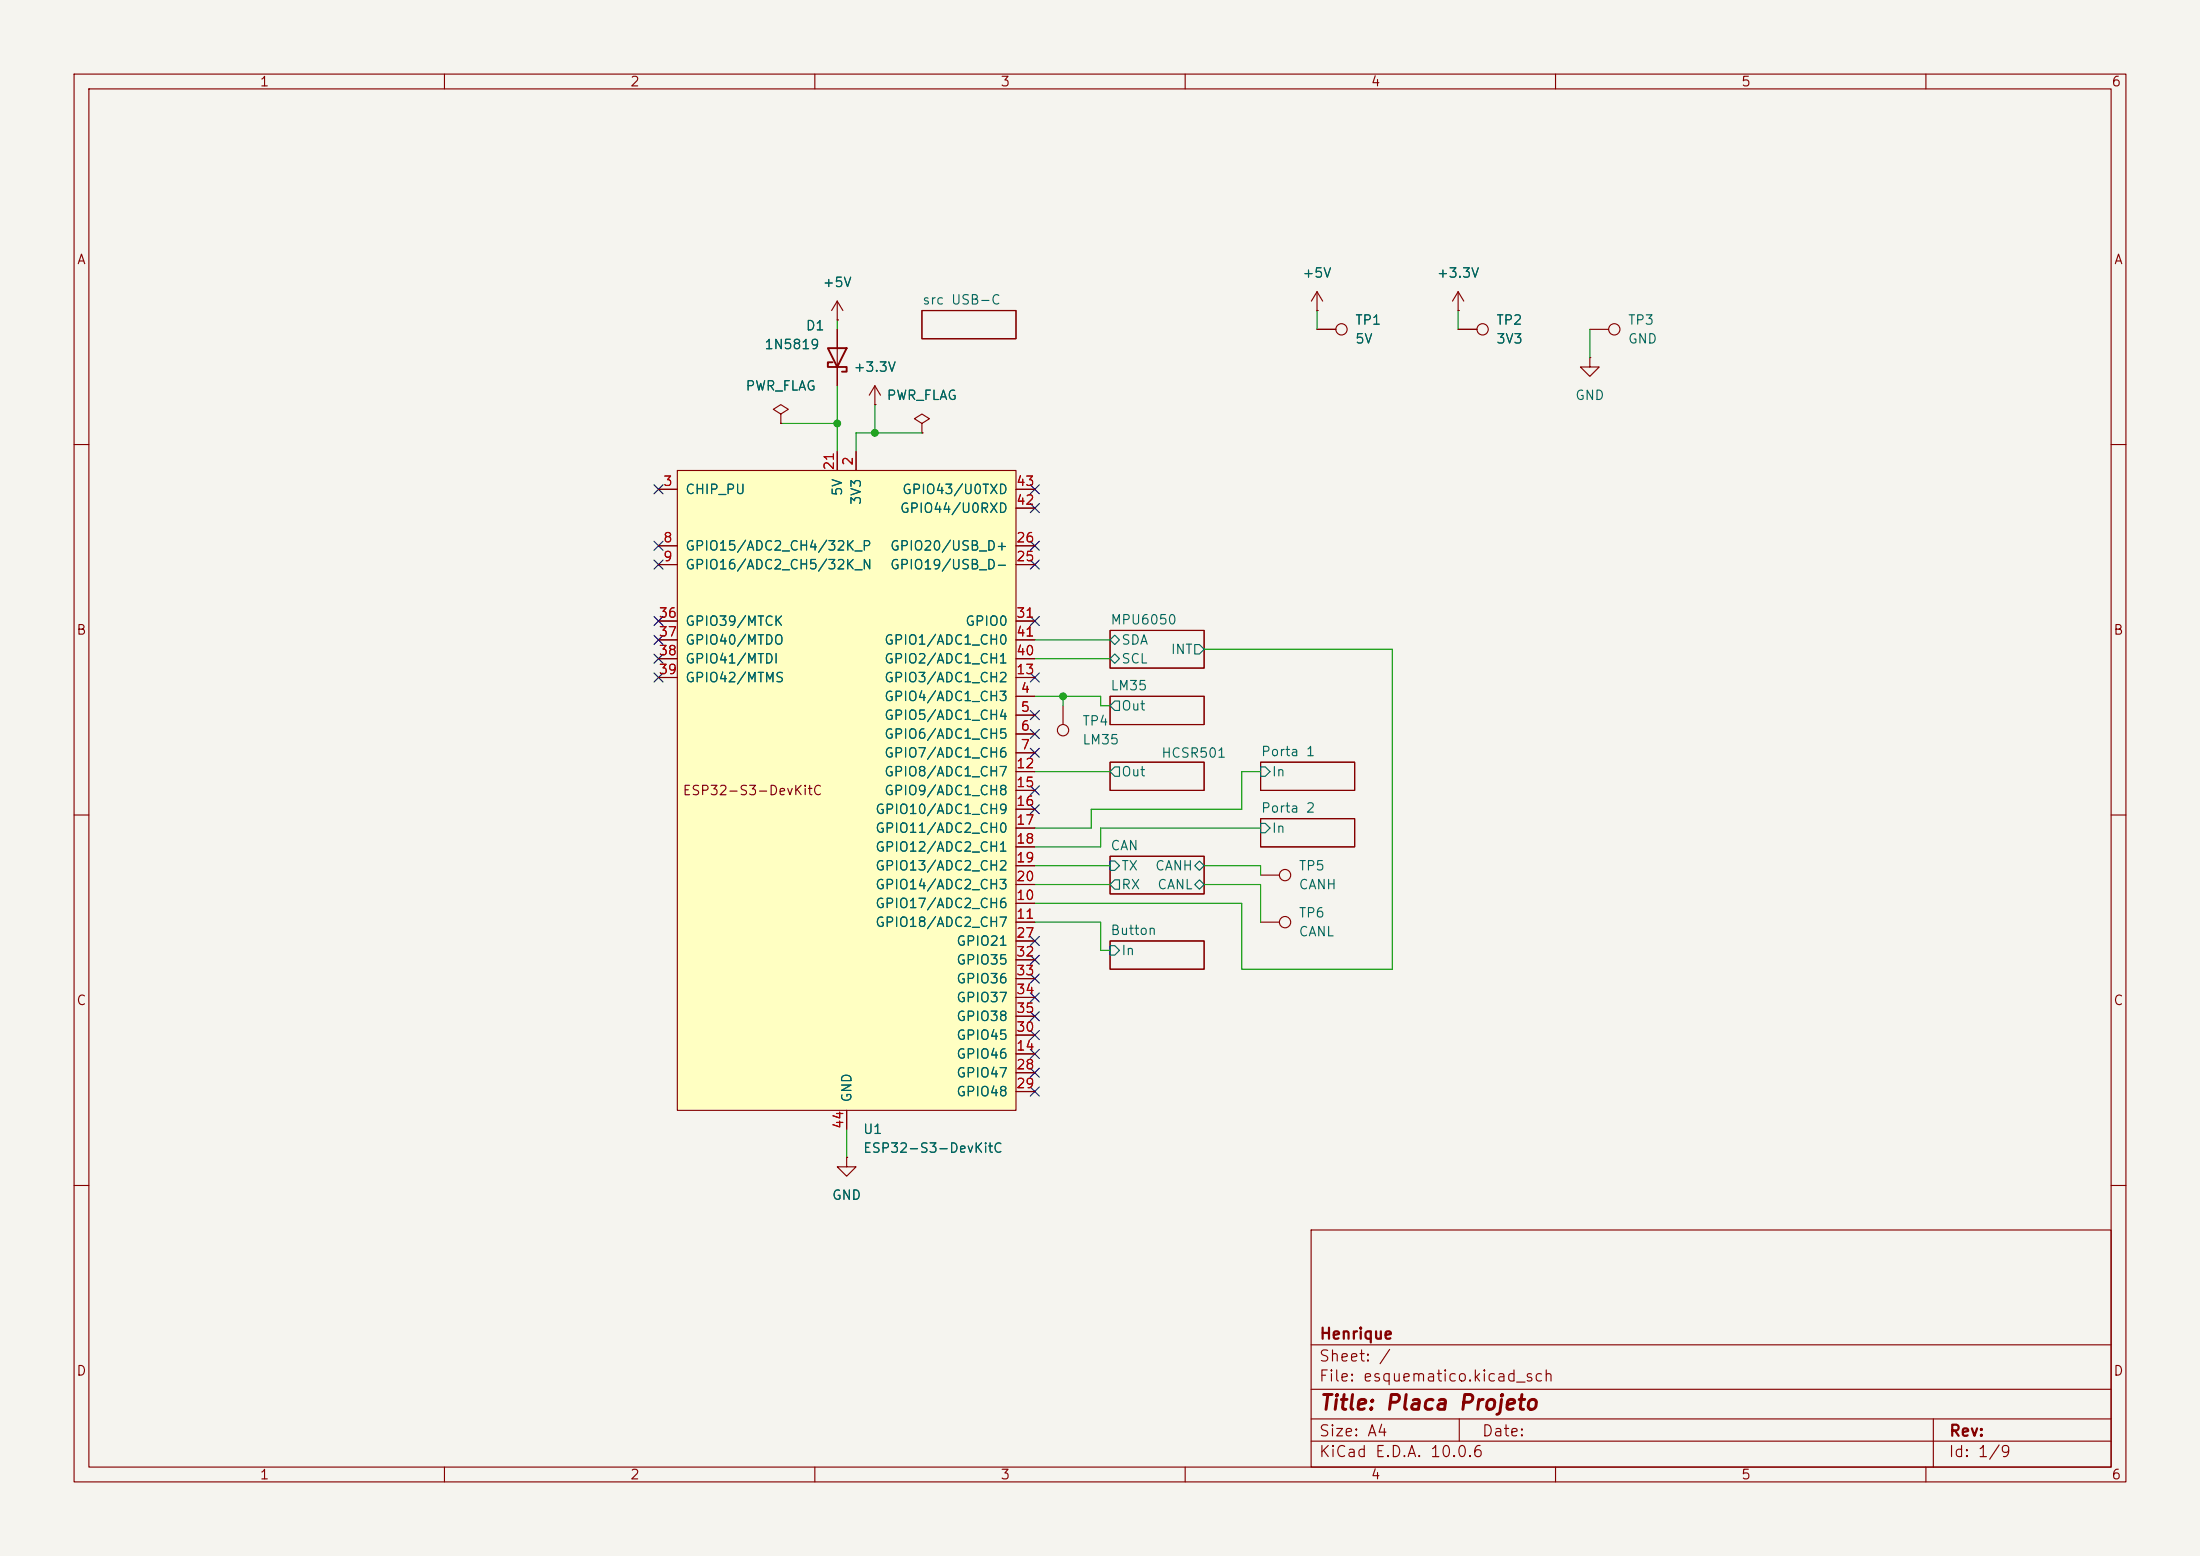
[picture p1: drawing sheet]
<svg xmlns="http://www.w3.org/2000/svg" width="297mm" height="210mm" viewBox="0 0 297 210" stroke-linecap="round" stroke-linejoin="round" font-family="sans-serif">
<path d="M0 0h297v210h-297z" fill="#f5f4ef" stroke="#f5f4ef" stroke-width=".14"/>
<g fill="none" stroke="#840000" stroke-width=".15">
<path d="M10 10h277v190h-277zM12 12h273v186h-273zM60 10v2M110 10v2M160 10v2M210 10v2M260 10v2M105.4 55.9l1-.7-1-.6-1 .6 1 .7v1.3M105.4 57.2h.1M113 43.2h.1M113 40.6l-.7 1.3M113 40.6l.8 1.3"/>
<path d="M113 40.6v2.6M124.5 41.9h12.7v3.8h-12.7zM214.6 44.5h2.6M10 60h2M285 60h2M149.9 85.1h12.7v5.1h-12.7zM149.9 94h12.7v3.8h-12.7zM10 110h2M149.9 102.9h12.7v3.8h-12.7zM149.9 115.6h12.7v5.1h-12.7zM170.2 110.5h12.7v3.8h-12.7zM170.2 102.9h12.7v3.8h-12.7z"/>
<path d="M170.2 118.1h2.5M285 110h2M149.9 127h12.7v3.8h-12.7zM170.2 124.5h2.5M10 160h2M177 166h108v32h-108zM285 160h2M60 198v2M110 198v2M160 198v2M177 194.5h108M177 191.5h108"/>
<path d="M177 187.5h108M177 181.5h108M197 191.5v3M210 198v2M260 198v2M261 191.5v6.5"/>
<circle cx="217.9" cy="44.4" r=".76"/>
<circle cx="173.5" cy="118.1" r=".76"/>
<circle cx="173.5" cy="124.5" r=".76"/>
</g>
<path d="M149.9 88.9l.6-.6 .6 .6-.6 .6zM149.9 86.4l.6-.7 .6 .7-.6 .6zM150.5 94.6h.6v1.3h-.6l-.6-.6zM161.3 87h.6l.7 .6-.7 .7h-.6zM149.9 116.2h.6l.6 .6-.6 .7h-.6zM150.5 103.5h.6v1.3h-.6l-.6-.7zM150.5 118.7h.6v1.3h-.6l-.6-.6zM161.3 116.8l.6-.6 .7 .6-.7 .7zM161.9 118.7l.7 .7-.7 .6-.6-.6zM170.2 111.1h.6l.6 .7-.6 .6h-.6zM170.2 103.5h.6l.6 .6-.6 .7h-.6zM149.9 127.6h.6l.6 .7-.6 .6h-.6z" fill="none" stroke="#006464" stroke-width=".15"/>
<path d="M91.4 63.5h45.8v86.4h-45.8z" fill="#ffffc2"/>
<g fill="none" stroke="#840000" stroke-width=".15">
<path d="M177.8 39.4l-.8 1.2M177.8 39.4l.8 1.2M177.8 39.4v2.5M196.8 39.4l-.7 1.2M196.8 39.4l.8 1.2M196.8 39.4v2.5M105.4 57.2h.1M113 43.2h.1M113 44.5v7.6M118.1 54.6h.1M118.1 52.1l-.8 1.2M118.1 52.1l.8 1.2"/>
<path d="M118.1 52.1v2.5M124.5 57.2l1-.7-1-.6-1.1 .6 1.1 .7v1.2M124.5 58.4h.1M177.8 41.9h.1M177.8 44.5h2.5M196.8 41.9h.1M196.8 44.5h2.6M214.6 48.3v1.2h1.3l-1.3 1.3-1.2-1.3h1.2M214.6 48.3h.1M88.9 66h2.5M88.9 73.7h2.5M88.9 76.2h2.5"/>
<path d="M91.4 63.5h45.8v86.4h-45.8zM113 61v2.5M115.6 61v2.5M137.2 68.6h2.5M137.2 66h2.5M137.2 73.7h2.5M137.2 76.2h2.5M88.9 91.4h2.5M88.9 88.9h2.5M88.9 86.4h2.5M88.9 83.8h2.5M137.2 91.4h2.5"/>
<path d="M137.2 88.9h2.5M137.2 86.4h2.5M137.2 94h2.5M137.2 96.5h2.5M137.2 99.1h2.5M137.2 83.8h2.5M143.5 95.3v2.5M137.2 116.8h2.5M137.2 101.6h2.5M137.2 104.1h2.5M137.2 106.7h2.5M137.2 109.2h2.5"/>
<path d="M137.2 111.8h2.5M137.2 114.3h2.5M137.2 119.4h2.5M137.2 121.9h2.5M137.2 124.5h2.5M137.2 127h2.5M137.2 139.7h2.5M137.2 129.5h2.5M137.2 132.1h2.5M137.2 134.6h2.5M137.2 137.2h2.5M114.3 156.2v1.3h1.3l-1.3 1.3-1.3-1.3h1.3"/>
<path d="M114.3 156.2h.1M114.3 149.9v2.5M137.2 142.2h2.5M137.2 144.8h2.5M137.2 147.3h2.5"/>
<circle cx="181.1" cy="44.4" r=".76"/>
<circle cx="200.2" cy="44.4" r=".76"/>
<circle cx="143.5" cy="98.6" r=".76"/>
</g>
<path d="M111.8 47h2.5l-1.3 2.5zM112.4 48.9h-.6v.6h2.5v.7h-.6" fill="none" stroke="#840000" stroke-width=".25"/>
<g fill="none" stroke="#009600" stroke-width=".15">
<path d="M105.4 57.2h7.6M113 43.2v1.3M113 52.1v8.9M118.1 54.6v3.8M124.5 58.4h-8.9v2.6M177.8 41.9v2.6M196.8 41.9v2.6M214.6 44.5v3.8M139.7 94h8.9v1.3h1.3M139.7 86.4h10.2M139.7 88.9h10.2M143.5 94v1.3"/>
<path d="M162.6 87.6h25.4v43.2h-20.4v-8.9h-27.9M139.7 104.1h10.2M139.7 116.8h10.2M139.7 119.4h10.2M162.6 116.8h7.6v1.3M162.6 119.4h7.6v5.1M170.2 104.1h-2.6v5.1h-20.3v2.6h-7.6M170.2 111.8h-21.6v2.5h-8.9M139.7 124.5h8.9v3.8h1.3M114.3 152.4v3.8"/>
</g>
<g fill="none" stroke="#000084" stroke-width=".15">
<path d="M88.3 73.1l1.2 1.2M88.3 65.4l1.2 1.2M88.3 75.6l1.2 1.2M89.5 73.1l-1.2 1.2M89.5 65.4l-1.2 1.2M89.5 75.6l-1.2 1.2M139.1 75.6l1.2 1.2M139.1 68l1.2 1.2M139.1 65.4l1.2 1.2M139.1 73.1l1.2 1.2M140.3 75.6l-1.2 1.2M140.3 68l-1.2 1.2"/>
<path d="M140.3 65.4l-1.2 1.2M140.3 73.1l-1.2 1.2M88.3 85.8l1.2 1.2M88.3 88.3l1.2 1.2M88.3 90.8l1.2 1.2M88.3 83.2l1.2 1.2M89.5 85.8l-1.2 1.2M89.5 88.3l-1.2 1.2M89.5 90.8l-1.2 1.2M89.5 83.2l-1.2 1.2M139.1 90.8l1.2 1.2M139.1 83.2l1.2 1.2"/>
<path d="M139.1 98.5l1.2 1.2M139.1 95.9l1.2 1.2M140.3 90.8l-1.2 1.2M140.3 83.2l-1.2 1.2M140.3 98.5l-1.2 1.2M140.3 95.9l-1.2 1.2M139.1 108.6l1.2 1.2M139.1 101l1.2 1.2M139.1 106.1l1.2 1.2M140.3 108.6l-1.2 1.2M140.3 101l-1.2 1.2M140.3 106.1l-1.2 1.2"/>
<path d="M139.1 126.4l1.2 1.2M139.1 134l1.2 1.2M139.1 128.9l1.2 1.2M139.1 139.1l1.2 1.2M139.1 131.5l1.2 1.2M139.1 136.6l1.2 1.2M140.3 126.4l-1.2 1.2M140.3 134l-1.2 1.2M140.3 128.9l-1.2 1.2M140.3 139.1l-1.2 1.2M140.3 131.5l-1.2 1.2M140.3 136.6l-1.2 1.2"/>
<path d="M139.1 144.2l1.2 1.2M139.1 146.7l1.2 1.2M139.1 141.6l1.2 1.2M140.3 144.2l-1.2 1.2M140.3 146.7l-1.2 1.2M140.3 141.6l-1.2 1.2"/>
</g>
<g fill="#009600" stroke="#009600" stroke-width=".14">
<circle cx="118.1" cy="58.4" r=".46"/>
<circle cx="113" cy="57.2" r=".46"/>
<circle cx="143.5" cy="94" r=".46"/>
</g>
<text font-size="2" fill="#840000" x="178" y="190.8">Title: Placa Projeto</text>
<g font-size="1.5" fill="#840000">
<text x="178" y="184.1">Sheet: /</text>
<text x="178" y="181.1">Henrique</text>
<text x="178" y="186.8">File: esquematico.kicad_sch</text>
<text x="178" y="197">KiCad E.D.A. 10.0.6</text>
<text x="178" y="194.2">Size: A4</text>
<text x="200" y="194.2">Date:</text>
<text x="263" y="197">Id: 1/9</text>
<text x="263" y="194.2">Rev:</text>
</g>
<g font-size="1.3" fill="#840000">
<text x="35" y="12">1</text>
<text x="85" y="12">2</text>
<text x="135" y="12">3</text>
<text x="185" y="12">4</text>
<text x="235" y="12">5</text>
<text x="285" y="12">6</text>
<text x="10.3" y="36">A</text>
<text x="285.3" y="36">A</text>
<text x="10.2" y="86">B</text>
<text x="285.2" y="86">B</text>
<text x="92.1" y="107.6">ESP32-S3-DevKitC</text>
<text x="10.2" y="136">C</text>
<text x="285.2" y="136">C</text>
<text x="10.2" y="186">D</text>
<text x="285.2" y="186">D</text>
<text x="35" y="200">1</text>
<text x="85" y="200">2</text>
<text x="135" y="200">3</text>
<text x="185" y="200">4</text>
<text x="235" y="200">5</text>
<text x="285" y="200">6</text>
</g>
<g font-size="1.3" fill="#006464">
<text x="111" y="39.1">+5V</text>
<text x="124.4" y="41.4">src USB-C</text>
<text x="175.7" y="37.8">+5V</text>
<text x="193.9" y="37.8">+3.3V</text>
<text x="103.1" y="47.4">1N5819</text>
<text x="108.7" y="44.9">D1</text>
<text x="182.9" y="44.1">TP1</text>
<text x="182.9" y="46.7">5V</text>
<text x="201.9" y="44.1">TP2</text>
<text x="201.9" y="46.7">3V3</text>
<text x="219.7" y="44.1">TP3</text>
<text x="219.7" y="46.7">GND</text>
<text x="100.6" y="53">PWR_FLAG</text>
<text x="115.1" y="50.5">+3.3V</text>
<text x="119.6" y="54.3">PWR_FLAG</text>
<text x="212.6" y="54.3">GND</text>
<text x="92.4" y="67">CHIP_PU</text>
<text x="114" y="67" transform="rotate(-90 114 67)">5V</text>
<text x="116.5" y="68.3" transform="rotate(-90 116.5 68.3)">3V3</text>
<text x="121.4" y="69.5">GPIO44/U0RXD</text>
<text x="121.7" y="67">GPIO43/U0TXD</text>
<text x="92.4" y="74.6">GPIO15/ADC2_CH4/32K_P</text>
<text x="92.4" y="77.2">GPIO16/ADC2_CH5/32K_N</text>
<text x="120.1" y="77.2">GPIO19/USB_D-</text>
<text x="120.1" y="74.6">GPIO20/USB_D+</text>
<text x="92.4" y="84.8">GPIO39/MTCK</text>
<text x="92.4" y="87.3">GPIO40/MTDO</text>
<text x="92.4" y="89.9">GPIO41/MTDI</text>
<text x="119.3" y="89.9">GPIO2/ADC1_CH1</text>
<text x="119.3" y="87.3">GPIO1/ADC1_CH0</text>
<text x="130.2" y="84.8">GPIO0</text>
<text x="149.8" y="84.6">MPU6050</text>
<text x="151.3" y="89.9">SCL</text>
<text x="151.3" y="87.3">SDA</text>
<text x="158" y="88.6">INT</text>
<text x="92.4" y="92.4">GPIO42/MTMS</text>
<text x="119.3" y="94.9">GPIO4/ADC1_CH3</text>
<text x="119.3" y="92.4">GPIO3/ADC1_CH2</text>
<text x="149.8" y="93.5">LM35</text>
<text x="119.3" y="97.5">GPIO5/ADC1_CH4</text>
<text x="119.3" y="100">GPIO6/ADC1_CH5</text>
<text x="146" y="98.2">TP4</text>
<text x="146" y="100.8">LM35</text>
<text x="151.3" y="96.2">Out</text>
<text x="119.3" y="102.6">GPIO7/ADC1_CH6</text>
<text x="119.3" y="105.1">GPIO8/ADC1_CH7</text>
<text x="119.3" y="107.6">GPIO9/ADC1_CH8</text>
<text x="151.3" y="105.1">Out</text>
<text x="156.7" y="102.6">HCSR501</text>
<text x="170.2" y="102.4">Porta 1</text>
<text x="171.6" y="105.1">In</text>
<text x="118.1" y="110.2">GPIO10/ADC1_CH9</text>
<text x="118.1" y="112.7">GPIO11/ADC2_CH0</text>
<text x="170.2" y="110">Porta 2</text>
<text x="171.6" y="112.7">In</text>
<text x="118.1" y="117.8">GPIO13/ADC2_CH2</text>
<text x="118.1" y="115.3">GPIO12/ADC2_CH1</text>
<text x="149.8" y="115.1">CAN</text>
<text x="151.3" y="117.8">TX</text>
<text x="155.9" y="117.8">CANH</text>
<text x="175.2" y="117.8">TP5</text>
<text x="118.1" y="122.9">GPIO17/ADC2_CH6</text>
<text x="118.1" y="125.4">GPIO18/ADC2_CH7</text>
<text x="118.1" y="120.3">GPIO14/ADC2_CH3</text>
<text x="151.3" y="120.3">RX</text>
<text x="156.2" y="120.3">CANL</text>
<text x="175.2" y="124.2">TP6</text>
<text x="175.2" y="120.3">CANH</text>
<text x="129" y="128">GPIO21</text>
<text x="129" y="130.5">GPIO35</text>
<text x="149.8" y="126.5">Button</text>
<text x="151.3" y="129.2">In</text>
<text x="175.2" y="126.7">CANL</text>
<text x="129" y="133">GPIO36</text>
<text x="129" y="135.6">GPIO37</text>
<text x="129" y="143.2">GPIO46</text>
<text x="129" y="140.7">GPIO45</text>
<text x="129" y="138.1">GPIO38</text>
<text x="115.3" y="148.9" transform="rotate(-90 115.3 148.9)">GND</text>
<text x="129" y="145.7">GPIO47</text>
<text x="129" y="148.3">GPIO48</text>
<text x="116.4" y="153.4">U1</text>
<text x="116.4" y="155.9">ESP32-S3-DevKitC</text>
<text x="112.2" y="162.3">GND</text>
</g>
<g font-size="1.3" fill="#a90000">
<text x="89.4" y="65.9">3</text>
<text x="112.9" y="63.6" transform="rotate(-90 112.9 63.6)">21</text>
<text x="115.4" y="63" transform="rotate(-90 115.4 63)">2</text>
<text x="137.1" y="65.9">43</text>
<text x="137.1" y="68.4">42</text>
<text x="89.4" y="73.5">8</text>
<text x="89.4" y="76.1">9</text>
<text x="137.1" y="76.1">25</text>
<text x="137.1" y="73.5">26</text>
<text x="88.8" y="83.7">36</text>
<text x="137.1" y="83.7">31</text>
<text x="88.8" y="86.2">37</text>
<text x="88.8" y="88.8">38</text>
<text x="137.1" y="88.8">40</text>
<text x="137.1" y="86.2">41</text>
<text x="88.8" y="91.3">39</text>
<text x="137.1" y="91.3">13</text>
<text x="137.7" y="93.8">4</text>
<text x="137.7" y="96.4">5</text>
<text x="137.7" y="98.9">6</text>
<text x="137.7" y="101.5">7</text>
<text x="137.1" y="104">12</text>
<text x="137.1" y="106.5">15</text>
<text x="137.1" y="109.1">16</text>
<text x="137.1" y="111.6">17</text>
<text x="137.1" y="116.7">19</text>
<text x="137.1" y="114.2">18</text>
<text x="137.1" y="119.2">20</text>
<text x="137.1" y="121.8">10</text>
<text x="137.1" y="124.3">11</text>
<text x="137.1" y="126.9">27</text>
<text x="137.1" y="129.4">32</text>
<text x="137.1" y="131.9">33</text>
<text x="137.1" y="134.5">34</text>
<text x="137.1" y="137">35</text>
<text x="137.1" y="142.1">14</text>
<text x="137.1" y="139.6">30</text>
<text x="137.1" y="144.6">28</text>
<text x="137.1" y="147.2">29</text>
<text x="114.2" y="152.5" transform="rotate(-90 114.2 152.5)">44</text>
</g>
</svg>
